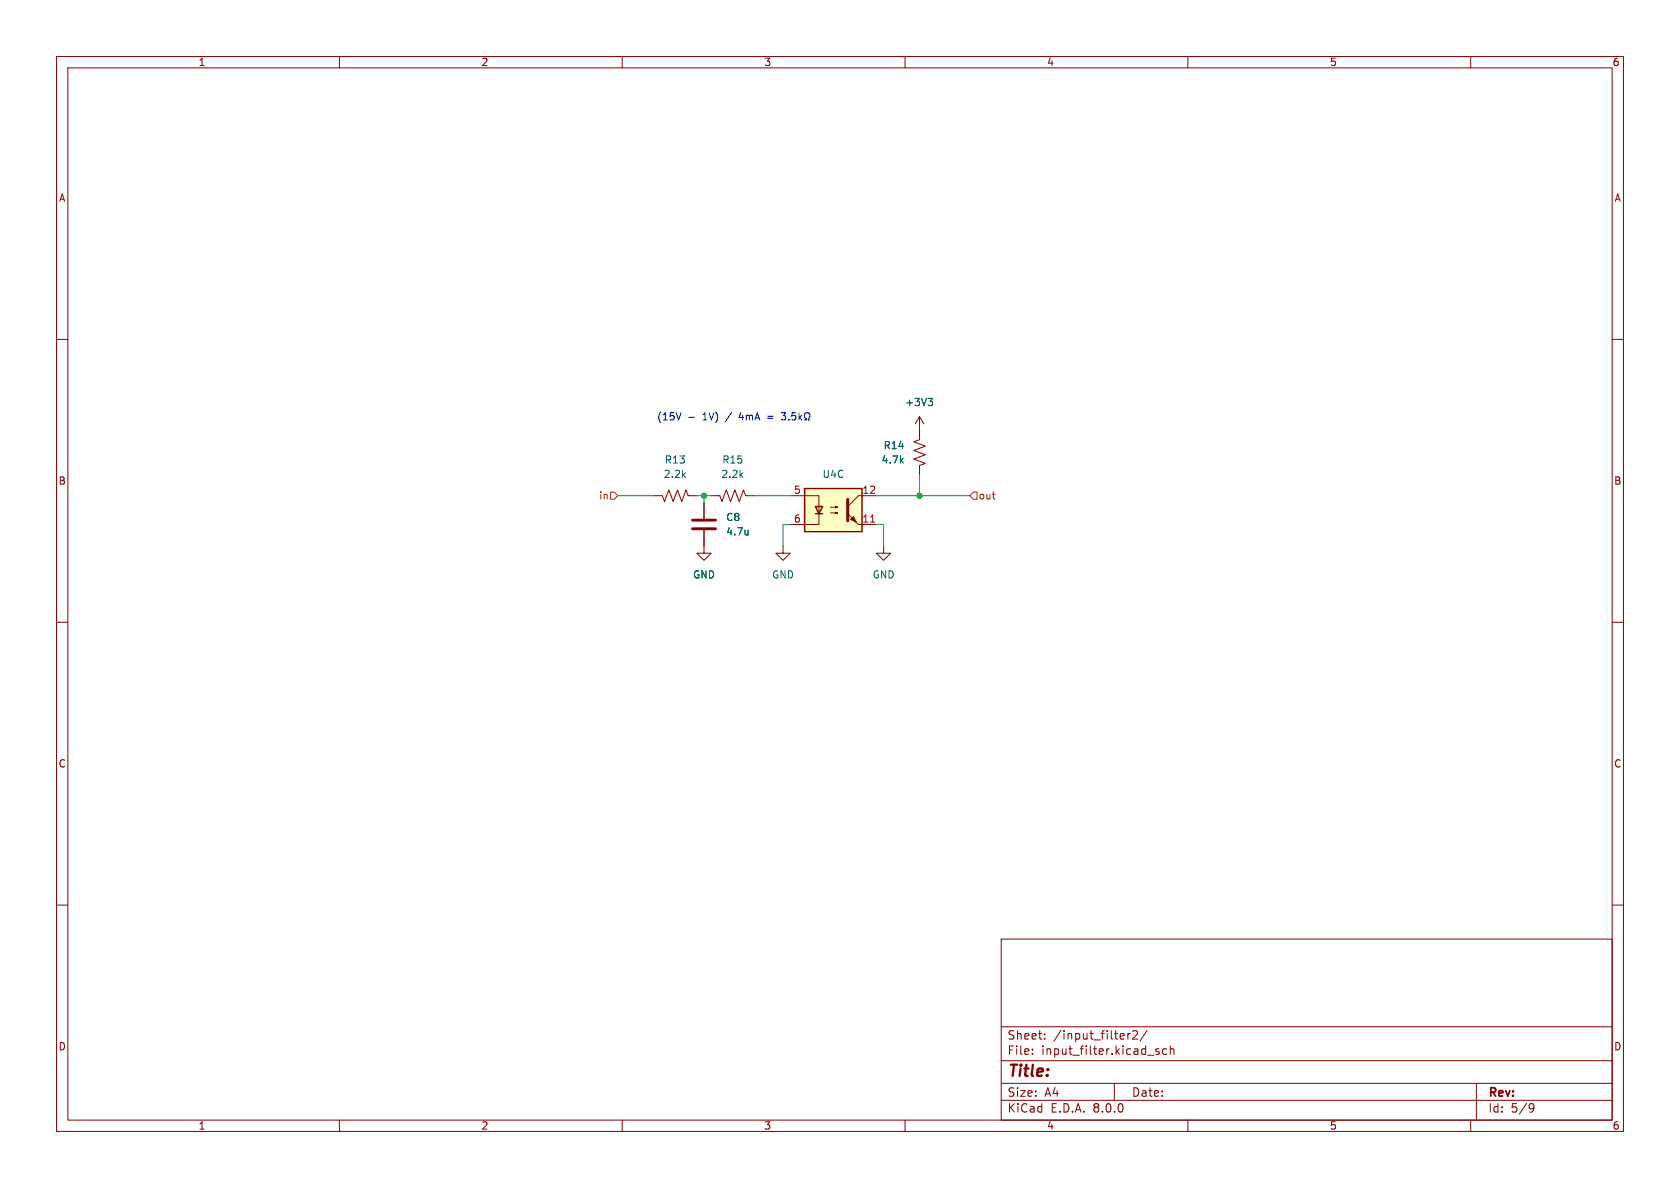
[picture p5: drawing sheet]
<svg xmlns="http://www.w3.org/2000/svg" width="297mm" height="210mm" viewBox="0 0 297 210" stroke-linecap="round" stroke-linejoin="round" font-family="sans-serif">
<g fill="none" stroke="#840000" stroke-width=".18">
<path d="M10 10h277v190h-277zM12 12h273v186h-273zM60 10v2M110 10v2M160 10v2M210 10v2M260 10v2M10 60h2M285 60h2M162.6 73.7v4l-1.1 .4 2.1 .8-2.1 .7 2.1 .8-2.1 .8 2.1 .7-1 .4v1.5M162.6 73.7l.7 1.2M162.6 73.7l-.8 1.2"/>
<path d="M115.6 87.6h1.5l.4 1 .7-2 .8 2 .8-2 .7 2 .8-2 .4 1h1.5M125.7 87.6h1.6l.3 1 .8-2 .8 2 .7-2 .8 2 .7-2 .4 1h1.5M10 110h2M285 110h2M10 160h2M285 160h2M177 166h108v32h-108zM60 198v2M110 198v2M160 198v2M177 194.5h108M177 191.5h108"/>
<path d="M177 187.5h108M177 181.5h108M182.5 186.3v.1M182.5 185.5v.1M184.7 183.6v.1M184.7 182.8v.1M197 191.5v3M199.4 182.7v1M199.8 182.7l-.3 .1-.1 .2M200.2 182.3l.6-.1 .2 .1 .1 .3-.9 1.1h.9M202.8 182.1l-1.3 2M204.9 185.5l-.4-.1-.2 .2 .1 .2 .5 .2v.3h-.6"/>
<path d="M206.2 185.5l-.4-.1-.3 .3v.4l.2 .2h.5M206.9 185.5l.2-.1 .4 .1v.9M206.9 184.9v1.5M210 198v2M260 198v2M261 191.5v6.5M270.6 195.1l.5 .1a.99 .99 0 0 1-.4 1.4h-.2M271.2 195.7l-.3 .3h-.3"/>
</g>
<path d="M164.1 70.4h.8l-.5 .5M164.6 70.9l.3 .3v.3l-.3 .2" fill="none" stroke="#006464" stroke-width=".18"/>
<path d="M142.2 86.4h10.2v7.6h-10.2z" fill="#ffffc2"/>
<path d="M142.2 86.4h10.2v7.6h-10.2zM144.1 89.5h1.3l-.6 1.3zM144.1 90.8h1.3" fill="none" stroke="#840000" stroke-width=".25"/>
<path d="M162.6 76.2v1.3M124.5 93.7v4.1h-1.3l1.3 1.3 1.2-1.3h-1.2M124.5 88.9v2.8M138.4 96.5v1.3h-1.2l1.2 1.3 1.3-1.3h-1.3M139.7 87.6h5.1v5.1h-5.1M146.8 90.7h1.3l-.4 .1v-.2l.4 .1M146.8 89.7h1.3l-.4 .1v-.3l.4 .2M151.8 92.7h3.1M154.9 87.6h-3.1l-1.9 1.9M156.2 96.5v1.3h-1.3l1.3 1.3 1.3-1.3h-1.3M162.6 82.6v1.2" fill="none" stroke="#840000" stroke-width=".18"/>
<g fill="#840000" stroke="#840000" stroke-width=".18">
<path d="M149.9 90.8l1.9 1.9z"/>
<path d="M150.4 91.8l.5-.5 .5 1z"/>
</g>
<path d="M122.4 93.5h4.1M122.4 91.9h4.1M149.9 88.3v3.8" fill="none" stroke="#840000" stroke-width=".51"/>
<path d="M153.9 92.3h.7" fill="none" stroke="#a90000" stroke-width=".18"/>
<path d="M164.1 70.4h.8l-.5 .5M164.6 70.9l.3 .3v.3l-.3 .2M132.3 93.7v.9M132.3 94.4l-.1 .1" fill="none" stroke="#006464" stroke-width=".18"/>
<path d="M107.9 87h.7l.6 .6-.6 .7h-.7zM172.1 87h.6v1.3h-.6l-.7-.7z" fill="none" stroke="#725600" stroke-width=".18"/>
<path d="M120.4 73l-.4 1.2M121.8 73.8h.9M135.7 73.6h1M135.7 73.9h1M138.1 73h.8l-.4 .5 .3 .1v.5l-.1 .1-.6-.1M139.4 74.1v.1M140.6 73h-.6v.6l.2-.1h.4l.1 .2-.1 .4-.1 .1-.5-.1M141.3 73v1.2M141.4 73.8l.3 .4M141.7 73.4l-.4 .5M142.2 74.2h.3v-.2a.54 .54 0 0 1-.2-.7 .54 .54 0 0 1 .7-.3 .58 .58 0 0 1-.1 1v.2h.3" fill="none" stroke="#0000c2" stroke-width=".18"/>
<path d="M109.2 87.6h6.4M123.2 87.6h2.5M124.5 87.6v1.3M133.3 87.6h6.4M139.7 92.7h-1.3v3.8M154.9 87.6h16.5M154.9 92.7h1.3v3.8M162.6 83.8v3.8" fill="none" stroke="#009600" stroke-width=".18"/>
<g fill="#009600" stroke="#009600" stroke-width=".18">
<circle cx="162.6" cy="87.6" r=".46"/>
<circle cx="124.5" cy="87.6" r=".46"/>
</g>
<text font-size="2.8" fill="#840000" x="178" y="190.9">Title:</text>
<g font-size="2.1" fill="#840000">
<text x="178" y="184">Sheet:</text>
<text x="186.2" y="184">/input_filter2/</text>
<text x="178" y="186.7">File:</text>
<text x="184.1" y="186.7">input_filter.kicad_sch</text>
<text x="178" y="196.9">KiCad</text>
<text x="178" y="194.1">Size:</text>
<text x="184.7" y="194.1">A4</text>
<text x="185.7" y="196.9">E.D.A.</text>
<text x="193.3" y="196.9">8.0.0</text>
<text x="200" y="194.1">Date:</text>
<text x="263" y="194.3">Rev:</text>
<text x="263" y="196.9">Id:</text>
<text x="267.1" y="196.9">5/9</text>
</g>
<g font-size="1.8" fill="#840000">
<text x="35" y="11.9">1</text>
<text x="85" y="11.9">2</text>
<text x="135" y="11.9">3</text>
<text x="185" y="11.9">4</text>
<text x="235" y="11.9">5</text>
<text x="285" y="11.9">6</text>
<text x="10.3" y="35.9">A</text>
<text x="285.3" y="35.9">A</text>
<text x="10.3" y="85.9">B</text>
<text x="285.3" y="85.9">B</text>
<text x="10.3" y="135.9">C</text>
<text x="285.3" y="135.9">C</text>
<text x="10.3" y="185.9">D</text>
<text x="285.3" y="185.9">D</text>
<text x="35" y="199.9">1</text>
<text x="85" y="199.9">2</text>
<text x="135" y="199.9">3</text>
<text x="185" y="199.9">4</text>
<text x="235" y="199.9">5</text>
<text x="285" y="199.9">6</text>
</g>
<g font-size="1.8" fill="#006464">
<text x="159.9" y="72">+3V3</text>
<text x="117.4" y="82.1">R13</text>
<text x="127.6" y="82.1">R15</text>
<text x="155.8" y="82.1">4.7k</text>
<text x="156.1" y="79.6">R14</text>
<text x="117.3" y="84.7">2.2k</text>
<text x="127.4" y="84.7">2.2k</text>
<text x="145.3" y="84.7">U4C</text>
<text x="128.3" y="92.3">C8</text>
<text x="128.3" y="94.8">4.7u</text>
<text x="122.4" y="102.5">GND</text>
<text x="136.4" y="102.5">GND</text>
<text x="154.2" y="102.5">GND</text>
</g>
<g font-size="1.8" fill="#0000c2">
<text x="116.1" y="74.5">(15V</text>
<text x="124.3" y="74.5">1V)</text>
<text x="128.6" y="74.5">/</text>
<text x="131.1" y="74.5">4mA</text>
</g>
<g font-size="1.8" fill="#725600">
<text x="105.8" y="88.5">in</text>
<text x="172.9" y="88.5">out</text>
</g>
<g font-size="1.8" fill="#a90000">
<text x="140.3" y="87.4">5</text>
<text x="152.4" y="87.4">12</text>
<text x="140.3" y="92.5">6</text>
<text x="152.4" y="92.5">11</text>
</g>
</svg>
